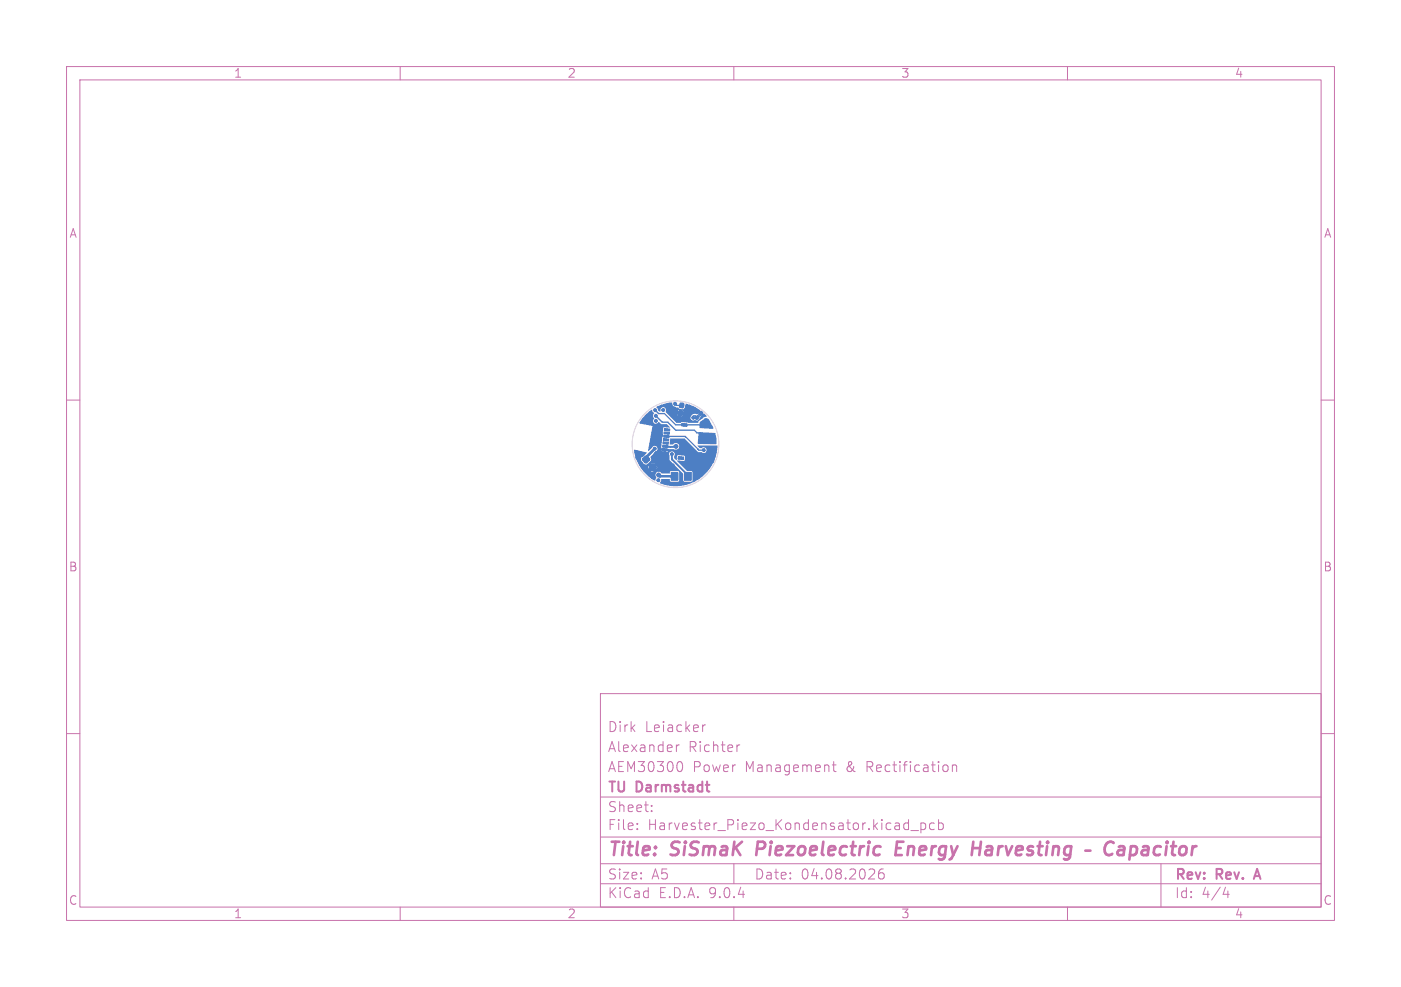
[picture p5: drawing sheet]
<svg xmlns="http://www.w3.org/2000/svg" width="210mm" height="148mm" viewBox="0 0 210 148" stroke-linecap="round" stroke-linejoin="round" font-family="sans-serif">
<g fill="none" stroke="#c872ab" stroke-width=".15">
<path d="M10 10h190v128h-190zM12 12h186v124h-186zM60 10v2M110 10v2M160 10v2M10 60h2M198 60h2M10 110h2M90 104h108v32h-108zM90 119.5h108M101.4 111.7v1M101.8 111.7l-.3 .1-.1 .2"/>
<path d="M102 114.2a.94 .94 0 0 1 0 1.5M105.3 108.7v1M105.7 108.7l-.2 .1-.2 .2M110.9 111.7l-.3 .1-.1 .2M124.8 114.7h.5M125 114.2v1.3v.1l.3 .1M142 114.8v.8M142.8 114.8a.37 .37 0 0 1 .6 .1v.8M142.8 114.7v1M198 110h2M60 136v2M90 132.5h108"/>
<path d="M90 129.5h108M90 125.5h108M95.5 124.3v.1M95.5 123.5v.1M97.7 121.6v.1M97.7 120.8v.1M110 136v2M110 129.5v3M132.4 130.3a.59 .59 0 0 0-.7 .7v.5l.1 .2 .5 .1 .2-.1v-.5l-.1-.2-.4-.1-.3 .3M136 123.4l.2 .1M136.2 122.9v1.5M136.2 124.3l-.2 .1"/>
<path d="M136.5 124.5h1.2M138 123.4v1.5M138 123.5l.5-.1 .3 .3v.4l-.2 .2h-.6M140 123.5l-.4-.1-.3 .3v.4l.2 .2h.5M140.7 123.5l.4-.1 .3 .3v.4l-.1 .2h-.6M140.7 122.9v1.5M160 136v2M174 129.5v6.5M183.7 133l-.4 1.1h1M184.1 133.6v1"/>
</g>
<path d="M188.1 131.4h.7M188.4 130.3l-.5 1.5" fill="none" stroke="#c872ab" stroke-width=".3"/>
<path d="M113.6 126.2l-.2 2M134.3 127.2h.7M135.4 126.2h-.9l-.3 2h1M145.8 127.2h1.1M147 126.2l-.2 2M166.9 126.4a.8 .8 0 0 0-.9-.1 .8 .8 0 0 0-.4 .8 .76 .76 0 0 0 .1 .9 .76 .76 0 0 0 .9 .1l.1-.1M167.7 127l.2-.1 .6 .1v.2l-.1 1M168.5 127.4l-.7 .1a.4 .4 0 0 0-.3 .3 .4 .4 0 0 0 .3 .4l.6-.1" fill="none" stroke="#c872ab" stroke-width=".4"/>
<g fill="#4d7fc4" stroke="#4d7fc4" stroke-width=".15">
<path d="M97.4 69.9l.5-.4 .5 .6-.6 .5-.5-.4z"/>
<path d="M96.4 68.7l.5-.4 .5 .6-.6 .5-.5-.4z"/>
<path d="M101.8 61.6l.5 .1-.1 .6-.5-.1z"/>
<path d="M102 60.4l.5 .1-.1 .6-.5-.1z"/>
<path d="M99.3 67.2l.8 .1v.3l-.8-.1z"/>
<path d="M99.3 66.7l.8 .1v.3l-.8-.1z"/>
<path d="M99.4 66.2l.8 .1v.3l-.8-.1z"/>
<path d="M99.5 65.8h.7v.3l-.8-.1z"/>
<path d="M99.5 65.3h.8v.3h-.8z"/>
<path d="M99.6 64.8h.8l-.1 .3h-.8z"/>
<path d="M99.6 64.3h.8v.3h-.8z"/>
<path d="M101.7 68.4l.8 .1-.1 .4-.8-.1z"/>
<path d="M102.2 63.5l.8 .1v.4l-.8-.1z"/>
<path d="M102.6 70.8h1v1.2h-1z"/>
<path d="M100.6 70.8h1v1.2h-1z"/>
<path d="M105 61.7h.2l.1 .2-.3 .4-.3-.2z"/>
<path d="M104.5 62.3h.1l.2 .2-.3 .5-.3-.3z"/>
<circle cx="101.2" cy="60.5" r=".23"/>
<circle cx="105.5" cy="67.5" r=".23"/>
<circle cx="98.7" cy="72" r=".23"/>
<circle cx="98.3" cy="63.1" r=".22"/>
<circle cx="101.3" cy="66.9" r=".3"/>
<circle cx="103.9" cy="62.6" r=".23"/>
<circle cx="100.8" cy="69.9" r=".3"/>
<circle cx="96.2" cy="68.1" r=".3"/>
<circle cx="98.9" cy="68.7" r=".3"/>
<circle cx="103.2" cy="61.2" r=".3"/>
<circle cx="95.6" cy="68.6" r=".3"/>
<circle cx="97.9" cy="71.5" r=".3"/>
<circle cx="100.2" cy="60.7" r=".23"/>
<circle cx="99" cy="65.3" r=".3"/>
<circle cx="106.7" cy="69.1" r=".3"/>
<circle cx="101.9" cy="66.2" r=".23"/>
<circle cx="95.5" cy="67.9" r=".3"/>
<circle cx="98.4" cy="68" r=".3"/>
<circle cx="101.5" cy="72.6" r=".23"/>
<circle cx="98.3" cy="62.4" r=".23"/>
<circle cx="98.1" cy="67.3" r=".23"/>
<circle cx="99.4" cy="61.5" r=".23"/>
<circle cx="98.7" cy="71.2" r=".3"/>
<circle cx="100.7" cy="68.1" r=".22"/>
<circle cx="98.2" cy="61.5" r=".23"/>
</g>
<path d="M104.7 67.4l.1 .1" fill="none" stroke="#4d7fc4" stroke-width=".15"/>
<path d="M98.2 61.5l.5 .5h.9l1.7 1.7 4-.1M98.3 62.4l1 .9h.8l1.2 1.2h2.8l.4 .4h.5l.1 .1M99.9 65.4h2.8l2.1 2.1h.7M101.2 60.5l.2 .3h.8M104.5 62.6l-.2-.2h-.3l-.1 .2" fill="none" stroke="#4d7fc4" stroke-width=".2"/>
<path d="M101.3 66.9l-.1 .1h-1.2" fill="none" stroke="#4d7fc4" stroke-width=".29"/>
<path d="M98.1 67.3l-1.3 1.3v.3M98.7 71.2l.2 .2h2.2" fill="none" stroke="#4d7fc4" stroke-width=".4"/>
<path d="M100.7 68.1v.8l2.4 2.4v.1" fill="none" stroke="#4d7fc4" stroke-width=".3"/>
<g fill="#4d7fc4">
<path d="M97 62l.7-.6 .3 .6a.54 .54 0 0 0 0 .8 .46 .46 0 0 0 .1 .7 .46 .46 0 0 0 .7-.2l.3 .3h.9l.4 .5h-.8l-.2 .1-.2 3 1.9 .2a.51 .51 0 0 0 .7-.3 .51 .51 0 0 0-.3-.6 .51 .51 0 0 0-.7 .2l-.4-.1 .1-.8 2.1-.1 2 2 .6 .1a.44 .44 0 0 0 .6 0 .44 .44 0 0 0 0-.6 .44 .44 0 0 0-.6 0h-.3l-.3-.4h3a6.2 6.2 0 0 1-8.7 5.6l.3-.6h1.1l.1 .3 .2 .1h1l.2-.1v-1.3l-.1-.2h-1.2l-.2 .4h-1.1a.53 .53 0 0 0-.8-.1 .53 .53 0 0 0 0 .8l-.3 .4-.7-.5-1-1h1.2l.2 .1h.2l-.2-.3-.2 .2h-1.2l-.4-.5h1.2v.2l.2-.2h.8l.2 .2 .1-.1v-.3l-.3 .2h-.8l.1-.1-.2-.2-.1 .3h-1.2l-.7-1.3-.3-1.3 1.9 .4-.8 .9a.89 .89 0 0 0 .9 .8l.1-.1h.6l.2 .2 .2-.2-.2-.1-.8 .1a.64 .64 0 0 0 .5-.8l-.1-.2 .4-.4h2.4l.1 1 2 1.9 .1 1.2h1.3v-1.5l-.8-.1-1.5-1.5h1.1v-.7l-1-.1-.1 .1v.6h-.1l-.3-.3v-.4a.43 .43 0 0 0-.2-.6 .43 .43 0 0 0-.6 .4h-2.4l.4-.4h1.8l.1-.1-1.9 .1 .2-.2h.7l.3 .2v-.1l-1-.1v-.1a.43 .43 0 0 0-.2-.5 .43 .43 0 0 0-.6 .2l-.5 .5 .6-3.7-2-.5z"/>
<path d="M98.4 61l1.1-.4 1.3-.2a.77 .77 0 0 0 .9 .7l.2 .2h.6l.1-.1 .2-.7 .2 .1 .9 .3 .9 .5 .1 .1v.2l.5 .3h.1l.4 .4-.3 .2-.8 .5-.2 .3h-1.4l-1-.1-.2 .1h-.6l-.8-.8h2.9a.47 .47 0 0 0 .2 .4 .47 .47 0 0 0 .5 0l.4 .1 .5-.8-.4-.3-.2 .1h-.6l-.4 .5h-2.9l-.2-.2h1.8l.1-.1h-.1v.1h-1.8l-.3-.3h1.4l.2 .3v-.2l-1.6-.1-.3-.3h2.6v-.2h-.1v.2l-2.5-.1v-.1l2 .1v-.2l-.2 .1h-1.8a.44 .44 0 0 0-.5-.5 .44 .44 0 0 0-.3 .6l-.4-.2z"/>
<path d="M104.7 64.8l2.5 .1 .2 .8v.9h-2.8z"/>
<path d="M104.9 63.3l.8-.6h.3l.3 .2 .6 1.4-2-.1z"/>
</g>
<circle cx="101.3" cy="66.6" r="6.5" fill="none" stroke="#d0d2cd" stroke-width=".15"/>
<g font-size="2.8" fill="#c872ab">
<text x="91" y="128.9">Title:</text>
<text x="100.7" y="128.9">SiSmaK</text>
<text x="114.2" y="128.9">Piezoelectric</text>
<text x="135.9" y="128.9">Energy</text>
<text x="148.1" y="128.9">Harvesting</text>
<text x="169.6" y="128.9">Capacitor</text>
</g>
<g font-size="2.1" fill="#c872ab">
<text x="91" y="113">Alexander</text>
<text x="91" y="110">Dirk</text>
<text x="96.7" y="110">Leiacker</text>
<text x="103.2" y="113">Richter</text>
<text x="91" y="119.2">TU</text>
<text x="91" y="116">AEM30300</text>
<text x="95.5" y="119.2">Darmstadt</text>
<text x="103.8" y="116">Power</text>
<text x="111.7" y="116">Management</text>
<text x="127" y="116">&amp;</text>
<text x="130.1" y="116">Rectification</text>
<text x="91" y="124.7">File:</text>
<text x="91" y="122">Sheet:</text>
<text x="97.1" y="124.7">Harvester_Piezo_Kondensator.kicad_pcb</text>
<text x="91" y="134.9">KiCad</text>
<text x="91" y="132.1">Size:</text>
<text x="97.7" y="132.1">A5</text>
<text x="98.7" y="134.9">E.D.A.</text>
<text x="106.3" y="134.9">9.0.4</text>
<text x="113" y="132.1">Date:</text>
<text x="120" y="132.1">04.08.2026</text>
<text x="176" y="132.3">Rev:</text>
<text x="176" y="134.9">Id:</text>
<text x="180.1" y="134.9">4/4</text>
<text x="182.4" y="132.3">Rev.</text>
<text x="188.8" y="132.3">A</text>
</g>
<g font-size="1.8" fill="#c872ab">
<text x="35" y="11.9">1</text>
<text x="85" y="11.9">2</text>
<text x="135" y="11.9">3</text>
<text x="185" y="11.9">4</text>
<text x="10.3" y="35.9">A</text>
<text x="198.4" y="35.9">A</text>
<text x="10.2" y="85.9">B</text>
<text x="198.3" y="85.9">B</text>
<text x="10.2" y="135.9">C</text>
<text x="35" y="137.9">1</text>
<text x="85" y="137.9">2</text>
<text x="135" y="137.9">3</text>
<text x="185" y="137.9">4</text>
<text x="198.3" y="135.9">C</text>
</g>
</svg>
